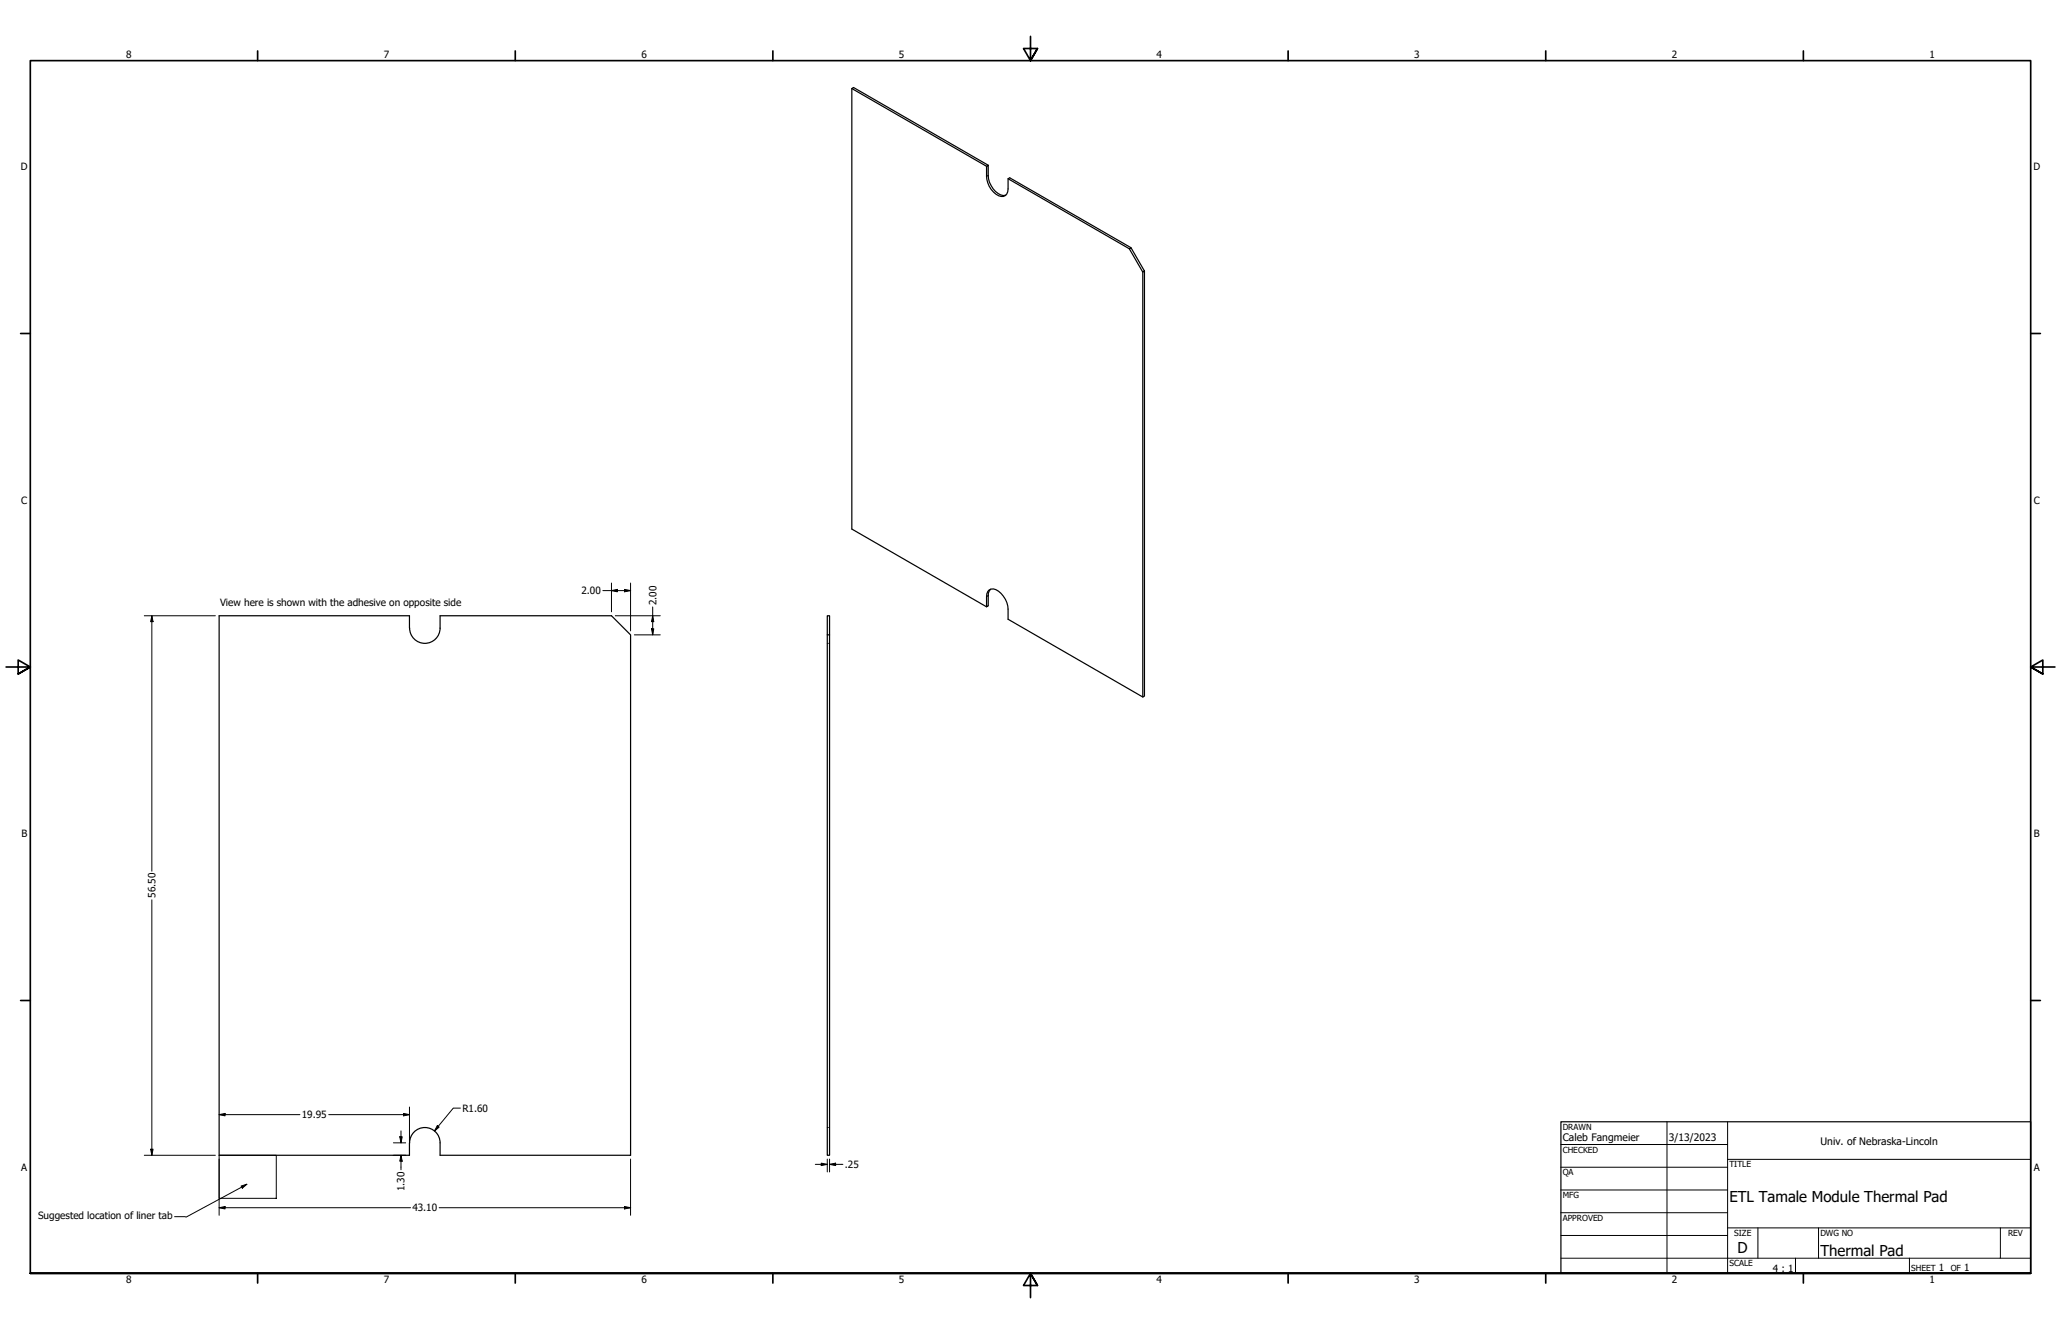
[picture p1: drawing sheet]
<svg xmlns="http://www.w3.org/2000/svg" width="864mm" height="559mm" viewBox="0 0 864 559" stroke-linecap="round" stroke-linejoin="round" font-family="sans-serif">
<!-- layer: Visible (ANSI) -->
<path d="M356.9 37.1v184.5l56.5 32.6M414.1 69.2l-56.5-32.6-.7 .5 56.5 32.6M422.4 74.9l50.8 29.3M421.4 81.8a6.3 6.3 0 0 1-6.1-4.1 12.9 12.9 0 0 1-1.2-8.5l-.7 .5a11.8 11.8 0 0 0 3.9 11.6 2.87 2.87 0 0 0 3.4 .9 2.87 2.87 0 0 0 1.7-3.1v-4.2l.7-.4 50.8 29.3M473.2 104.2l.7-.4 5.7 9.7-.7 .5zM478.9 114v178M479.6 113.5v178.1l-.7 .4-56.5-32.6a11.7 11.7 0 0 0-4-11.8 2.85 2.85 0 0 0-3.4-.7 2.85 2.85 0 0 0-1.6 3v4.3l.7-.5v-5.3l.9-1.6M91.8 257.9h79.8v5.2a6.4 6.4 0 0 0 6.4 6.4 6.4 6.4 0 0 0 6.4-6.4v-5.2h71.8l8 8v218h-79.8v-5.2a6.4 6.4 0 0 0-6.4-6.4 6.4 6.4 0 0 0-6.4 6.4v5.2h-79.8zM346.6 257.9h1v8h-1zM346.6 265.9v218h1v-218" fill="none" stroke="#000" stroke-width=".51"/>
<!-- layer: Hidden (ANSI) -->
<path d="M346.6 269.5h.4M347.3 269.5h.3M346.6 472.3h.4M347.3 472.3h.3" fill="none" stroke="#000" stroke-width=".42"/>
<!-- layer: Visible Narrow (ANSI) -->
<path d="M414.1 73.5l-.7 .4M414.1 249.5l-.7 .4" fill="none" stroke="#000" stroke-width=".42"/>
<!-- layer: Border (ANSI) -->
<g fill="none" stroke="#000" stroke-width=".7">
<path d="M431.8 15.2v10.2l-2.9-5.1h5.8l-2.9 5.1 2.9-5.1M107.9 21.3v4.1M215.9 21.3v4.1M323.8 21.3v4.1M539.8 21.3v4.1M647.7 21.3v4.1M755.6 21.3v4.1M8.6 139.7h4.1M850.9 139.7h4.1M2.5 279.4h10.2l-5.1-2.9v5.8l5.1-2.9-5.1 2.9M861.1 279.4h-10.2l5.1-2.9v5.8l-5.1-2.9 5.1 2.9M8.6 419.1h4.1"/>
<path d="M850.9 419.1h4.1M12.7 533.4v-508h838.2v508h-838.2h838.2M107.9 533.4v4.1M215.9 533.4v4.1M323.8 533.4v4.1M434.7 538.5l-2.9-5.1 2.9 5.1h-5.8l2.9-5.1v10.2M539.8 533.4v4.1M647.7 533.4v4.1M755.6 533.4v4.1"/>
</g>
<!-- layer: Title (ANSI) -->
<g fill="none" stroke="#000" stroke-width=".42">
<path d="M654 479.4h69.9M698.5 469.9v63.5M723.9 469.9v63.5M654 488.9h69.9M654 498.5h69.9M723.9 485.6h127M654 508h69.9M654 517.5h69.9M723.9 514.3h127M736.6 514.3v12.7M762 514.3v12.7M838.2 514.3v12.7"/>
<path d="M654 527h196.9M752.3 527v6.4M800.1 527v6.4"/>
</g>
<path d="M654 469.9h196.9v63.5h-196.9z" fill="none" stroke="#000" stroke-width=".51"/>
<!-- layer: Sketch Geometry (ANSI) -->
<path d="M91.8 483.9h24v18.1h-24z" fill="none" stroke="#000" stroke-width=".42"/>
<!-- layer: Dimension (ANSI) -->
<g fill="none" stroke="#000" stroke-width=".42">
<path d="M60.5 257.9h29.7M63.6 257.9l.5 2.5h-1zM63.6 257.9v107M252.6 247.4h11.6M256.2 247.4l2.5-.5v1zM256.2 244.2v12.1M257.8 257.9h18.9M261.7 246.9l2.5 .5-2.5 .5zM264.2 244.2v20.1M273.5 257.9l.4 2.5h-.9zM273.5 254.3v11.6M265.8 265.9h10.9"/>
<path d="M273 263.4h.9l-.4 2.5zM63.6 376.9v107M91.8 466.9l2.5-.5v1zM91.8 466.9h33.9M137.7 466.9h33.9M164.8 478.7h5.2M167.5 476.2h1l-.5 2.5zM168 473.7v5M169.1 466.4l2.5 .5-2.5 .5zM171.6 463.7v18.6M183.3 471.5l.7 .6-1.9 1.7zM192.9 464.2h-3l-7.8 9.6"/>
<path d="M60.5 483.9h29.7M63.1 481.4h1l-.5 2.5zM91.8 485.5v23.6M164.8 483.9h5.2M168 483.9l.5 2.5h-1zM168 483.9v6.1M264.2 485.5v23.6M341.6 487.7h5M344.1 487.2l2.5 .5-2.5 .6zM346.6 485.5v5.4M347.6 487.7l2.5-.5v1.1zM347.6 487.7h5.6"/>
<path d="M347.6 485.5v5.4M91.8 505.9l2.5-.5v1zM91.8 505.9h80.2M184 505.9h80.2M261.7 505.4l2.5 .5-2.5 .5z"/>
</g>
<g fill="#000">
<path d="M256.2 247.4l2.5-.5v1z" fill-rule="evenodd"/>
<path d="M261.7 246.9l2.5 .5-2.5 .5z" fill-rule="evenodd"/>
<path d="M63.6 257.9l.5 2.5h-1z" fill-rule="evenodd"/>
<path d="M273 263.4h.9l-.4 2.5z" fill-rule="evenodd"/>
<path d="M273.5 257.9l.4 2.5h-.9z" fill-rule="evenodd"/>
<path d="M91.8 466.9l2.5-.5v1z" fill-rule="evenodd"/>
<path d="M167.5 476.2h1l-.5 2.5z" fill-rule="evenodd"/>
<path d="M169.1 466.4l2.5 .5-2.5 .5z" fill-rule="evenodd"/>
<path d="M183.3 471.5l.7 .6-1.9 1.7z" fill-rule="evenodd"/>
<path d="M63.1 481.4h1l-.5 2.5z" fill-rule="evenodd"/>
<path d="M168 483.9l.5 2.5h-1z" fill-rule="evenodd"/>
<path d="M344.1 487.2l2.5 .5-2.5 .6z" fill-rule="evenodd"/>
<path d="M347.6 487.7l2.5-.5v1.1z" fill-rule="evenodd"/>
<path d="M91.8 505.9l2.5-.5v1z" fill-rule="evenodd"/>
<path d="M261.7 505.4l2.5 .5-2.5 .5z" fill-rule="evenodd"/>
</g>
<!-- layer: Symbol (ANSI) -->
<path d="M101 496.8l2.4-.7-1.9 1.6zM103.4 496.1l-25.4 13.7-4.8-.1" fill="none" stroke="#000" stroke-width=".42"/>
<path d="M101 496.8l2.4-.7-1.9 1.6z" fill-rule="evenodd" fill="#000"/>
<g font-size="6.3">
<text x="724.7" y="503.4">ETL Tamale Module Thermal Pad</text>
<text x="728.1" y="524.9">D</text>
<text x="762.8" y="526.2">Thermal Pad</text>
</g>
<g font-size="4.3">
<text x="654.8" y="477.8">Caleb Fangmeier</text>
<text x="699.3" y="478">3/13/2023</text>
<text x="762.8" y="479.4">Univ. of Nebraska-Lincoln</text>
</g>
<g font-size="4.2">
<text x="52.8" y="24.4">8</text>
<text x="160.8" y="24.4">7</text>
<text x="268.7" y="24.4">6</text>
<text x="376.7" y="24.4">5</text>
<text x="484.6" y="24.4">4</text>
<text x="592.6" y="24.4">3</text>
<text x="700.5" y="24.4">2</text>
<text x="808.5" y="24.4">1</text>
<text x="8.8" y="71.4">D</text>
<text x="852" y="71.4">D</text>
<text x="8.9" y="211.1">C</text>
<text x="852.2" y="211.1">C</text>
<text x="243.6" y="248.9">2.00</text>
<text x="92.2" y="253.7">View here is shown with the adhesive on opposite side</text>
<text x="275" y="253.5" transform="rotate(-90 275 253.5)">2.00</text>
<text x="9" y="350.8">B</text>
<text x="852.2" y="350.8">B</text>
<text x="65.2" y="376.1" transform="rotate(-90 65.2 376.1)">56.50</text>
<text x="193.7" y="465.7">R1.60</text>
<text x="126.5" y="468.4">19.95</text>
<text x="8.9" y="490.5">A</text>
<text x="354" y="489.3">.25</text>
<text x="852.2" y="490.5">A</text>
<text x="169.5" y="499" transform="rotate(-90 169.5 499)">1.30</text>
<text x="172.8" y="507.4">43.10</text>
<text x="15.9" y="510.8">Suggested location of liner tab</text>
<text x="742.9" y="532.6">4 : 1</text>
<text x="812.4" y="532.6">1</text>
<text x="823" y="532.6">1</text>
<text x="52.8" y="537.5">8</text>
<text x="160.8" y="537.5">7</text>
<text x="268.7" y="537.5">6</text>
<text x="376.7" y="537.5">5</text>
<text x="484.6" y="537.5">4</text>
<text x="592.6" y="537.5">3</text>
<text x="700.5" y="537.5">2</text>
<text x="808.5" y="537.5">1</text>
</g>
<g font-size="3.5">
<text x="654.8" y="473.2">DRAWN</text>
<text x="654.8" y="482.8">CHECKED</text>
<text x="724.7" y="488.9">TITLE</text>
<text x="654.8" y="492.3">QA</text>
<text x="654.8" y="501.8">MFG</text>
<text x="654.8" y="511.4">APPROVED</text>
<text x="726.7" y="517.7">SIZE</text>
<text x="762.8" y="517.7">DWG NO</text>
<text x="841.4" y="517.7">REV</text>
<text x="724.7" y="530.4">SCALE</text>
<text x="800.9" y="532.6">SHEET</text>
<text x="817.4" y="532.6">OF</text>
</g>
</svg>
